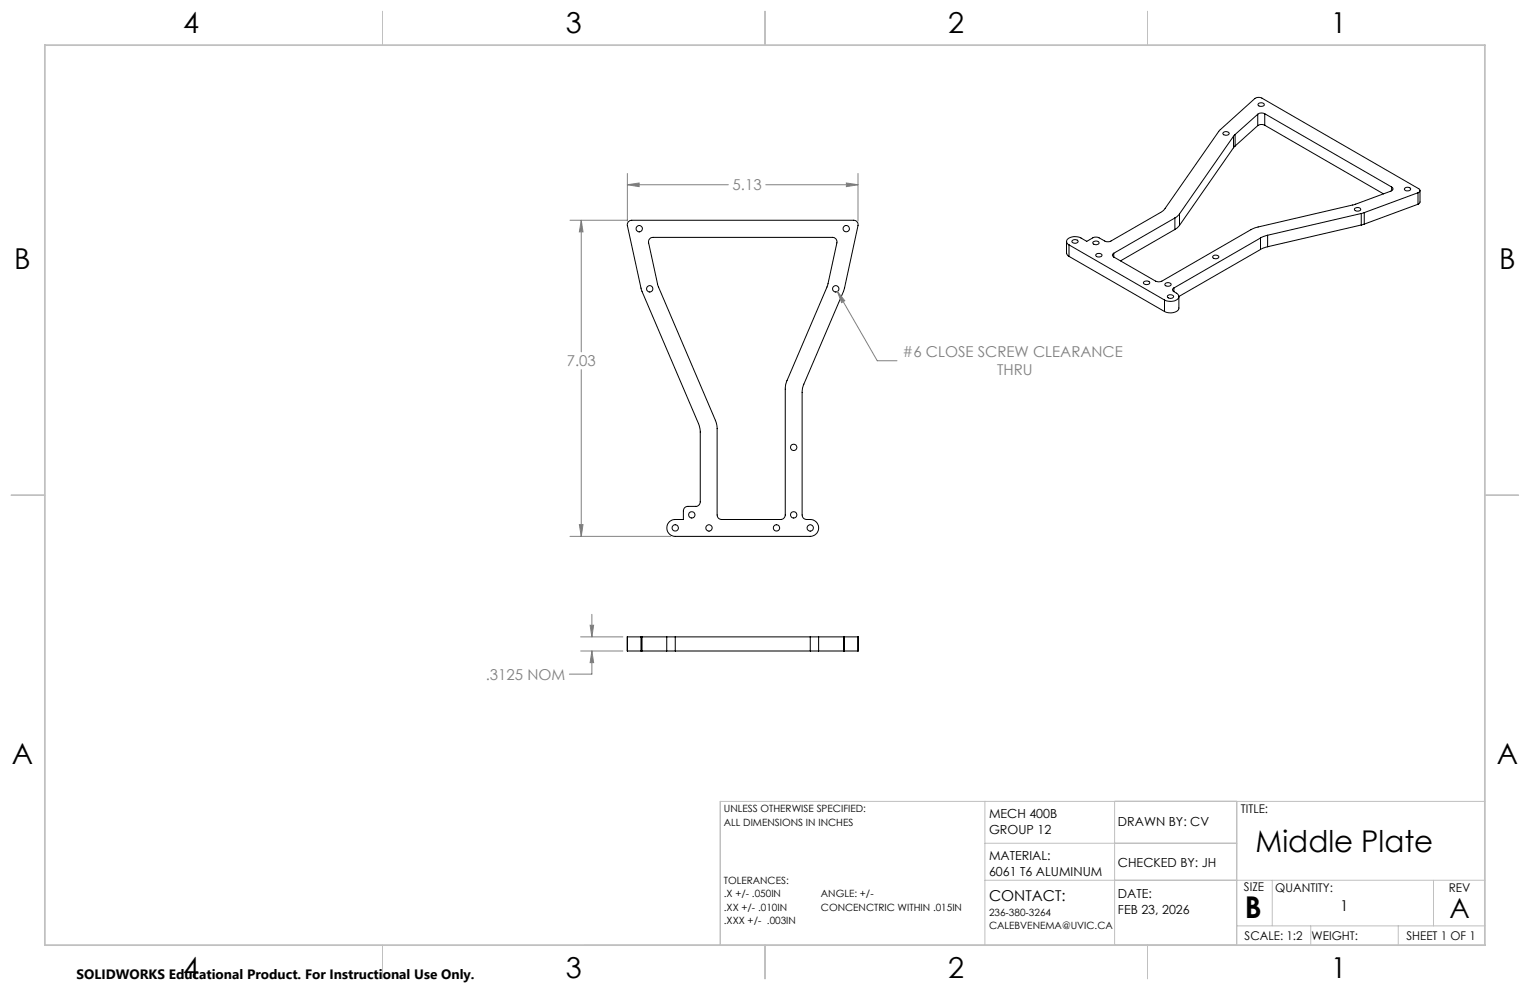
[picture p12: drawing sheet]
<svg xmlns="http://www.w3.org/2000/svg" width="432mm" height="279mm" viewBox="0 0 432 279" stroke-linecap="round" stroke-linejoin="round" font-family="sans-serif">
<g fill="none" stroke="#000" stroke-width=".28">
<path d="M345.3 37.3a.99 .99 0 0 1 1.6 .5 1.04 1.04 0 0 1-1.8-.2zM348.1 38.5l-15.2 21.9M348.1 38.5v3.2M348.6 38l-.5 .5M348.6 38v3.2M355 32.2l-6.4 5.8M355 32.2v3.3M355 35.5l-6.4 5.7M355.1 29.3a.98 .98 0 0 1 1.7 .4 1.06 1.06 0 0 1-1.8-.2zM356.9 32.1a1.85 1.85 0 0 0-1.9 .1M356.9 35.3a1.95 1.95 0 0 0-1.9 .2M356.9 32.1l35.8 20.7"/>
<path d="M356.9 32.1v3.2M356.9 35.3l33.6 19.4M348.1 41.7l-15.2 21.9M348.6 41.2l-.5 .5M382.4 58.7a.98 .98 0 0 1 1.6 .5 1.07 1.07 0 0 1-1.8-.2zM392.7 52.8a.6 .6 0 0 1 .4 .6 .6 .6 0 0 1-.6 .5l-10.6 4-27.9 6.5-26.1 14.9a1.94 1.94 0 0 1-1.8 0l-11.8-6.8M392.7 52.8v1M396.5 53.1a.88 .88 0 0 1 .9-.3 .88 .88 0 0 1 .6 .8 .95 .95 0 0 1-1.6-.4zM400.2 54.4a.59 .59 0 0 0 .5-.5 .59 .59 0 0 0-.3-.6l-44.3-25.6a1.97 1.97 0 0 0-1.9 .1l-10.1 9.1-15.8 22.5-14.9 8.7-1.2 .1-2-1.1a2.02 2.02 0 0 0-1.8 0l-1.7 1a5.1 5.1 0 0 0-2.8-1.3 2.29 2.29 0 0 0-2.9 1.4l.2 .5 .5 .4M400.2 54.4l-15.2 5.6M400.2 54.4v3.2M400.2 57.6l-15.2 5.7"/>
<path d="M400.8 53.8v3.3l-.6 .5M177.3 62.6l1-.4h62.6a1.24 1.24 0 0 1 1.2 1.5l-4 18.5-11.6 27.4-.1 35.7a1.26 1.26 0 0 0 1.2 1.3 2.53 2.53 0 0 1 2.9 .9 2.53 2.53 0 0 1 .1 2.9l-.7 .6-1.2 .4h-38.1a2.38 2.38 0 0 1-2.4-2.4 2.38 2.38 0 0 1 2.4-2.4h2.3v-2.4a1.26 1.26 0 0 1 1.2-1.3h2.3a1.26 1.26 0 0 0 1.2-1.3v-20l-.3-1.5-16.3-38.2-3.9-18.2zM183.3 67.5l.4-.4 .6-.1h50.6a1.25 1.25 0 0 1 1.3 1.5l-2.6 12-11.9 28.1-.1 36.7a1.33 1.33 0 0 1-1.3 1.3h-16.6a1.26 1.26 0 0 1-1.3-1.3l-.2-25.6-16.5-38.9-2.6-12.3zM301 68.2v3.2l.2 .5 .5 .5M301.7 69.1l26.9 15.6M301.7 69.1v3.3M301.7 72.4l26.9 15.5M302.6 67.9a.88 .88 0 0 1 1-.3 .88 .88 0 0 1 .6 .7 .96 .96 0 0 1-1.7-.3zM308.5 68.3a.98 .98 0 0 1 1.7 .4 1.07 1.07 0 0 1-1.8-.2zM309.3 71.8a.95 .95 0 0 1 1.7 .4 1.03 1.03 0 0 1-1.8-.2zM314.3 71.5a.55 .55 0 0 0-.4 .5 .55 .55 0 0 0 .4 .5M314.3 71.5v1"/>
<path d="M322.8 79.6a.88 .88 0 0 1 1-.4 .88 .88 0 0 1 .6 .8 .98 .98 0 0 1-1.7-.3zM331.6 61.5l-17.3 10M331.6 61.5v3.3M331.6 64.8l-15.4 8.8M332.9 60.4l-1.3 1.1M332.9 63.6l-1.3 1.2M332.9 60.4v3.2M342.3 72.3a.96 .96 0 0 1 1.7 .3 1.01 1.01 0 0 1-1.8-.1zM355.7 70.4l-23 13.3v3.2a2.47 2.47 0 0 1-3.3 1.3l-.8-.3M355.7 67.2l-24.4 14.1M355.7 67.2v3.2M357.8 66.4l-2.1 .8"/>
<path d="M357.8 69.6l-2.1 .8M357.8 66.4v3.2M384.2 60.3l-26.4 6.1M384.2 60.3v3.2M384.2 63.5l-26.4 6.1M385 60l-.8 .3M385 63.3l-.8 .2M385 60v3.3M328.6 84.7v3.2M328.8 80.1a.95 .95 0 0 1 1.7 .3 1.03 1.03 0 0 1-1.7-.2zM329.5 83.5a.99 .99 0 0 1 1.7 .3 .93 .93 0 0 1-1 .4 .93 .93 0 0 1-.7-.7zM331.3 81.3a.53 .53 0 0 0-.4 .5 .53 .53 0 0 0 .4 .5"/>
<path d="M331.3 82.3l.7 .4a1.04 1.04 0 0 1 .7 1.1 1.04 1.04 0 0 1-.8 .9 3.8 3.8 0 0 1-3.3 0M331.3 81.3v1M177.1 179.7v4M180.9 179.7h.3M180.9 179.7h-3.9v4h3.9M180.9 179.7v4M181.2 179.7h7M181.2 179.7v4M188.2 179.7h2.4M188.2 179.7v4M190.6 179.7v4M190.6 179.7h38.1"/>
<path d="M228.7 179.7h2.3M228.7 179.7v4M231 179.7v4M231 179.7h7.1M238.1 179.7h.2M238.1 179.7v4M238.3 179.7h3.9v4h-3.9M238.3 179.7v4M242.1 179.7v4M180.9 183.7h.3M181.2 183.7h7M188.2 183.7h2.4"/>
<path d="M190.6 183.7h38.1M228.7 183.7h2.3M231 183.7h7.1M238.1 183.7h.2"/>
<circle cx="180.4" cy="64.5" r=".89"/>
<circle cx="238.8" cy="64.5" r=".89"/>
<circle cx="183.4" cy="81.5" r=".89"/>
<circle cx="235.9" cy="81.5" r=".89"/>
<circle cx="224" cy="126.2" r=".89"/>
<circle cx="190.6" cy="149" r=".89"/>
<circle cx="195.2" cy="145.3" r=".89"/>
<circle cx="200.1" cy="149" r=".89"/>
<circle cx="219.1" cy="149" r=".89"/>
<circle cx="224" cy="145.3" r=".89"/>
<circle cx="228.7" cy="149" r=".89"/>
</g>
<g fill="none" stroke="#808080" stroke-width=".28">
<path d="M177.1 52.1l3.3-.5v1.1zM177.1 49v13.4M177.1 52.1h28.5M216.1 52.1h26M238.9 51.6l3.2 .5-3.2 .6zM242.1 49v13.4M160.9 62.2h16.1M164 62.2l.5 3.2h-1zM164 62.2v37.1M236.3 82.3l2.1 2.6-.9 .5zM236.3 82.3l11.3 19.5h5.6M164 104.3v47.1"/>
<path d="M160.9 151.4h28.4M163.5 148.1h1l-.5 3.3zM163.9 179.7h11.9M166.5 176.5h1l-.5 3.2zM167 173.4v6.3M163.9 183.7h11.9M167 183.7l.5 3.3h-1zM167 183.7v6.6h-6.3"/>
</g>
<g fill="none" stroke="#c0c0c0" stroke-width=".28">
<path d="M108 3.2v9.5M215.9 3.2v9.5M323.8 3.2v9.5M3.1 139.7h9.6M419.1 139.7h9.5M278 226.2v40.5M278 238h71M314.6 226.2v40.5M349 226.2v40.5h-183.9M419.1 226.2h-215.8v40.5M278 248.4h141.1M359.1 248.4v12.9"/>
<path d="M404.6 248.4v12.9M108 266.7v9.6M215.9 266.7v9.6M323.8 266.7v9.6M349 261.3h70.1M369.9 261.3v5.4M394.6 261.3v5.4"/>
</g>
<path d="M12.7 12.7h406.4v254h-406.4z" fill="none" stroke="#c0c0c0" stroke-width=".5"/>
<path d="M177.1 52.1l3.3-.5v1.1zM238.9 51.6l3.2 .5-3.2 .6zM163.5 148.1h1l-.5 3.3zM164 62.2l.5 3.2h-1zM236.3 82.3l1.2 3.1 .9-.5zM167 183.7l.5 3.3h-1zM166.5 176.5h1l-.5 3.2z" fill="#808080"/>
<g font-size="8.5">
<text x="354.4" y="240.5">Middle Plate</text>
<text x="351.3" y="259">B</text>
</g>
<g font-size="8.1">
<text x="51.7" y="9.3">4</text>
<text x="159.7" y="9.3">3</text>
<text x="267.6" y="9.3">2</text>
<text x="375.6" y="9.3">1</text>
<text x="4" y="76">B</text>
<text x="423.1" y="76">B</text>
<text x="3.3" y="215.7">A</text>
<text x="422.4" y="215.7">A</text>
<text x="51.7" y="276">4</text>
<text x="159.7" y="276">3</text>
<text x="267.6" y="276">2</text>
<text x="375.6" y="276">1</text>
</g>
<text font-size="7.8" x="409.1" y="259.1">A</text>
<g font-size="4.2" fill="#808080">
<text x="206.8" y="53.7">5.13</text>
<text x="254.8" y="100.9">#6 CLOSE SCREW CLEARANCE</text>
<text x="159.9" y="103.4">7.03</text>
<text x="281.4" y="105.9">THRU</text>
<text x="137.1" y="191.8">.3125 NOM</text>
</g>
<g font-size="4.2">
<text x="279.1" y="254.2">CONTACT:</text>
<text x="378.3" y="257">1</text>
</g>
<text font-size="3.8" x="21.6" y="276.3">SOLIDWORKS Educational Product. For Instructional Use Only.</text>
<g font-size="3.5">
<text x="279.1" y="230.7">MECH 400B</text>
<text x="315.5" y="233.1">DRAWN BY: CV</text>
<text x="279.1" y="235.3">GROUP 12</text>
<text x="279.1" y="242.8">MATERIAL:</text>
<text x="315.5" y="244.6">CHECKED BY: JH</text>
<text x="279.1" y="247.3">6061 T6 ALUMINUM</text>
<text x="315.5" y="253.5">DATE:</text>
<text x="315.5" y="258">FEB 23, 2026</text>
</g>
<g font-size="3.4">
<text x="350.2" y="229.5">TITLE:</text>
<text x="351.1" y="251.6">SIZE</text>
<text x="359.9" y="251.6">QUANTITY:</text>
<text x="408.9" y="251.7">REV</text>
<text x="351.2" y="265.2">SCALE: 1:2</text>
<text x="370.1" y="265.3">WEIGHT:</text>
<text x="396.9" y="265.2">SHEET 1 OF 1</text>
</g>
<g font-size="2.8">
<text x="204.3" y="229.2">UNLESS OTHERWISE SPECIFIED:</text>
<text x="204.3" y="233">ALL DIMENSIONS IN INCHES</text>
<text x="204.3" y="249.3">TOLERANCES:</text>
<text x="204.3" y="253.2">.X +/- .050IN</text>
<text x="204.3" y="257">.XX +/- .010IN</text>
<text x="231.7" y="253.2">ANGLE: +/-</text>
<text x="231.7" y="257">CONCENCTRIC WITHIN .015IN</text>
<text x="204.3" y="260.8">.XXX +/- .003IN</text>
<text x="279.1" y="258.4">236-380-3264</text>
<text x="279.1" y="262.2">CALEBVENEMA@UVIC.CA</text>
</g>
</svg>
